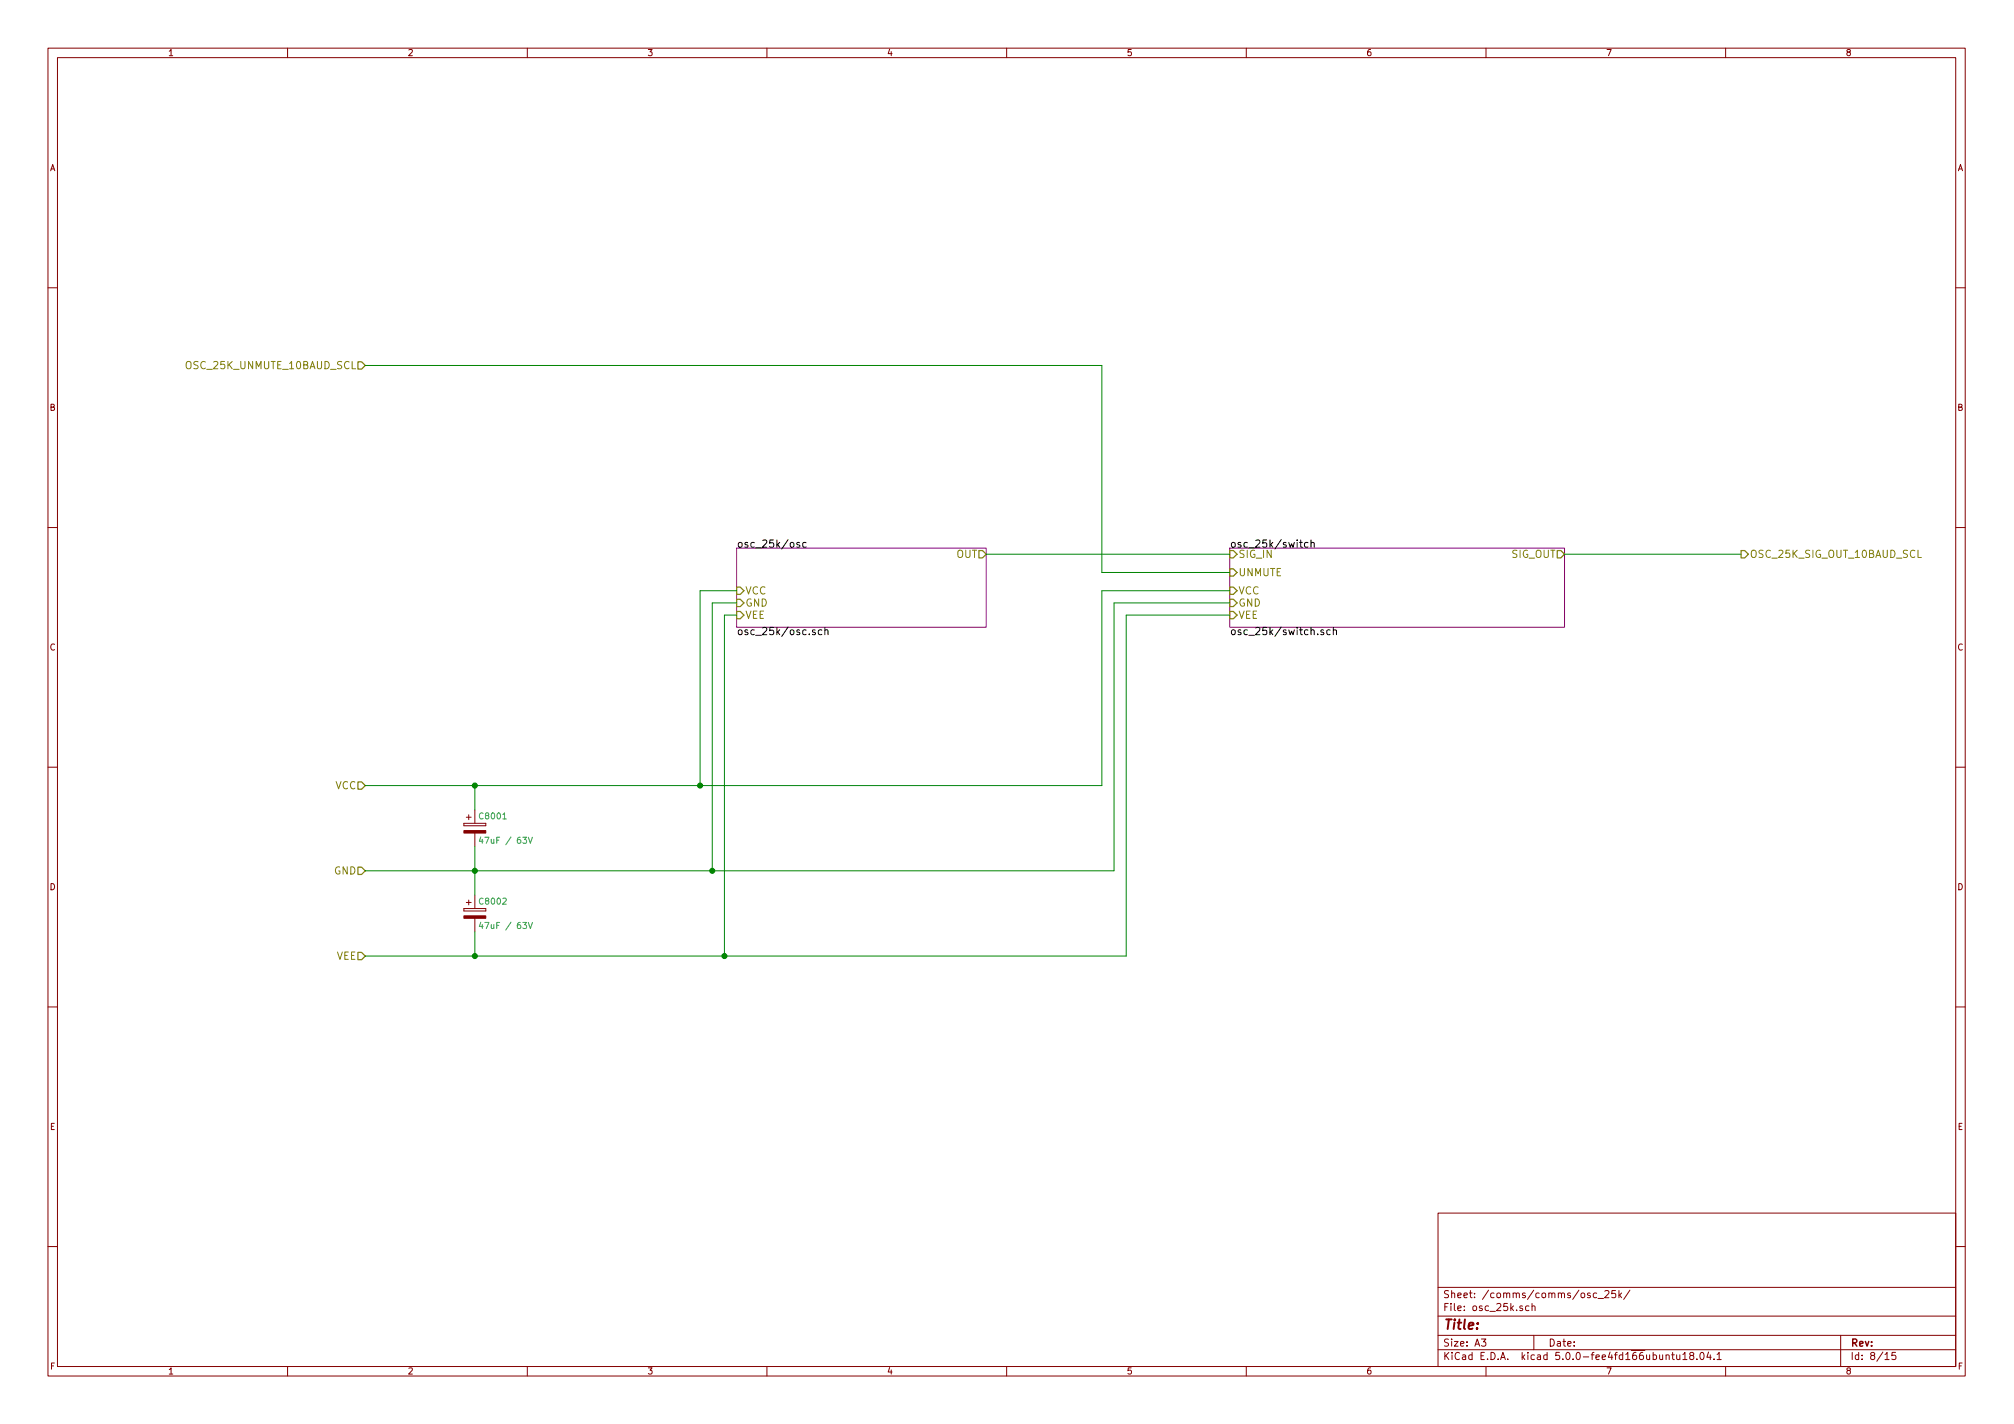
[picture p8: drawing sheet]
EESchema Schematic File Version 4
LIBS:controller-cache
EELAYER 26 0
EELAYER END
$Descr A3 16535 11693
encoding utf-8
Sheet 8 15
Title ""
Date ""
Rev ""
Comp ""
Comment1 ""
Comment2 ""
Comment3 ""
Comment4 ""
$EndDescr
$Sheet
S 6050 4500 2050 650 
U 5A1C7282
F0 "osc_25k/osc" 60
F1 "osc_25k/osc.sch" 60
F2 "VCC" I L 6050 4850 60 
F3 "GND" I L 6050 4950 60 
F4 "VEE" I L 6050 5050 60 
F5 "OUT" O R 8100 4550 60 
$EndSheet
$Sheet
S 10100 4500 2750 650 
U 5A1C7539
F0 "osc_25k/switch" 60
F1 "osc_25k/switch.sch" 60
F2 "VCC" I L 10100 4850 60 
F3 "GND" I L 10100 4950 60 
F4 "VEE" I L 10100 5050 60 
F5 "SIG_IN" I L 10100 4550 60 
F6 "SIG_OUT" O R 12850 4550 60 
F7 "UNMUTE" I L 10100 4700 60 
$EndSheet
$Comp
L Device:CP C8001
U 1 1
P 3900 6800
F 0 "C8001" H 3925 6900 50  0000 L CNN
F 1 "47uF / 63V" H 3925 6700 50  0000 L CNN
F 2 "Capacitors_THT:CP_Radial_D8.0mm_P5.00mm" H 3938 6650 50  0001 C CNN
F 3 "" H 3900 6800 50  0001 C CNN
	1    3900 6800
	1    0    0    -1  
$EndComp
$Comp
L Device:CP C8002
U 1 1
P 3900 7500
F 0 "C8002" H 3925 7600 50  0000 L CNN
F 1 "47uF / 63V" H 3925 7400 50  0000 L CNN
F 2 "Capacitors_THT:CP_Radial_D8.0mm_P5.00mm" H 3938 7350 50  0001 C CNN
F 3 "" H 3900 7500 50  0001 C CNN
	1    3900 7500
	1    0    0    -1  
$EndComp
Wire Wire Line
	3900 6450 3900 6650
Wire Wire Line
	3900 7650 3900 7850
Wire Wire Line
	3900 6950 3900 7150
Connection ~ 3900 7150
Text HLabel 3000 6450 0    60   Input ~ 0
VCC
Text HLabel 3000 7150 0    60   Input ~ 0
GND
Text HLabel 3000 7850 0    60   Input ~ 0
VEE
Connection ~ 3900 6450
Connection ~ 3900 7850
Wire Wire Line
	6050 4850 5750 4850
Wire Wire Line
	5750 4850 5750 6450
Wire Wire Line
	3000 6450 3900 6450
Wire Wire Line
	6050 4950 5850 4950
Wire Wire Line
	5850 4950 5850 7150
Wire Wire Line
	3000 7150 3900 7150
Wire Wire Line
	6050 5050 5950 5050
Wire Wire Line
	5950 5050 5950 7850
Wire Wire Line
	3000 7850 3900 7850
Wire Wire Line
	9050 6450 9050 4850
Wire Wire Line
	9050 4850 10100 4850
Connection ~ 5750 6450
Wire Wire Line
	9150 7150 9150 4950
Wire Wire Line
	9150 4950 10100 4950
Connection ~ 5850 7150
Wire Wire Line
	9250 7850 9250 5050
Wire Wire Line
	9250 5050 10100 5050
Connection ~ 5950 7850
Text HLabel 3000 3000 0    60   Input ~ 0
OSC_25K_UNMUTE_10BAUD_SCL
Wire Wire Line
	3000 3000 9050 3000
Wire Wire Line
	9050 3000 9050 4700
Wire Wire Line
	9050 4700 10100 4700
Text HLabel 14300 4550 2    60   Output ~ 0
OSC_25K_SIG_OUT_10BAUD_SCL
Wire Wire Line
	8100 4550 10100 4550
Wire Wire Line
	12850 4550 14300 4550
Wire Wire Line
	3900 7150 3900 7350
Wire Wire Line
	3900 7150 5850 7150
Wire Wire Line
	3900 6450 5750 6450
Wire Wire Line
	3900 7850 5950 7850
Wire Wire Line
	5750 6450 9050 6450
Wire Wire Line
	5850 7150 9150 7150
Wire Wire Line
	5950 7850 9250 7850
$EndSCHEMATC
